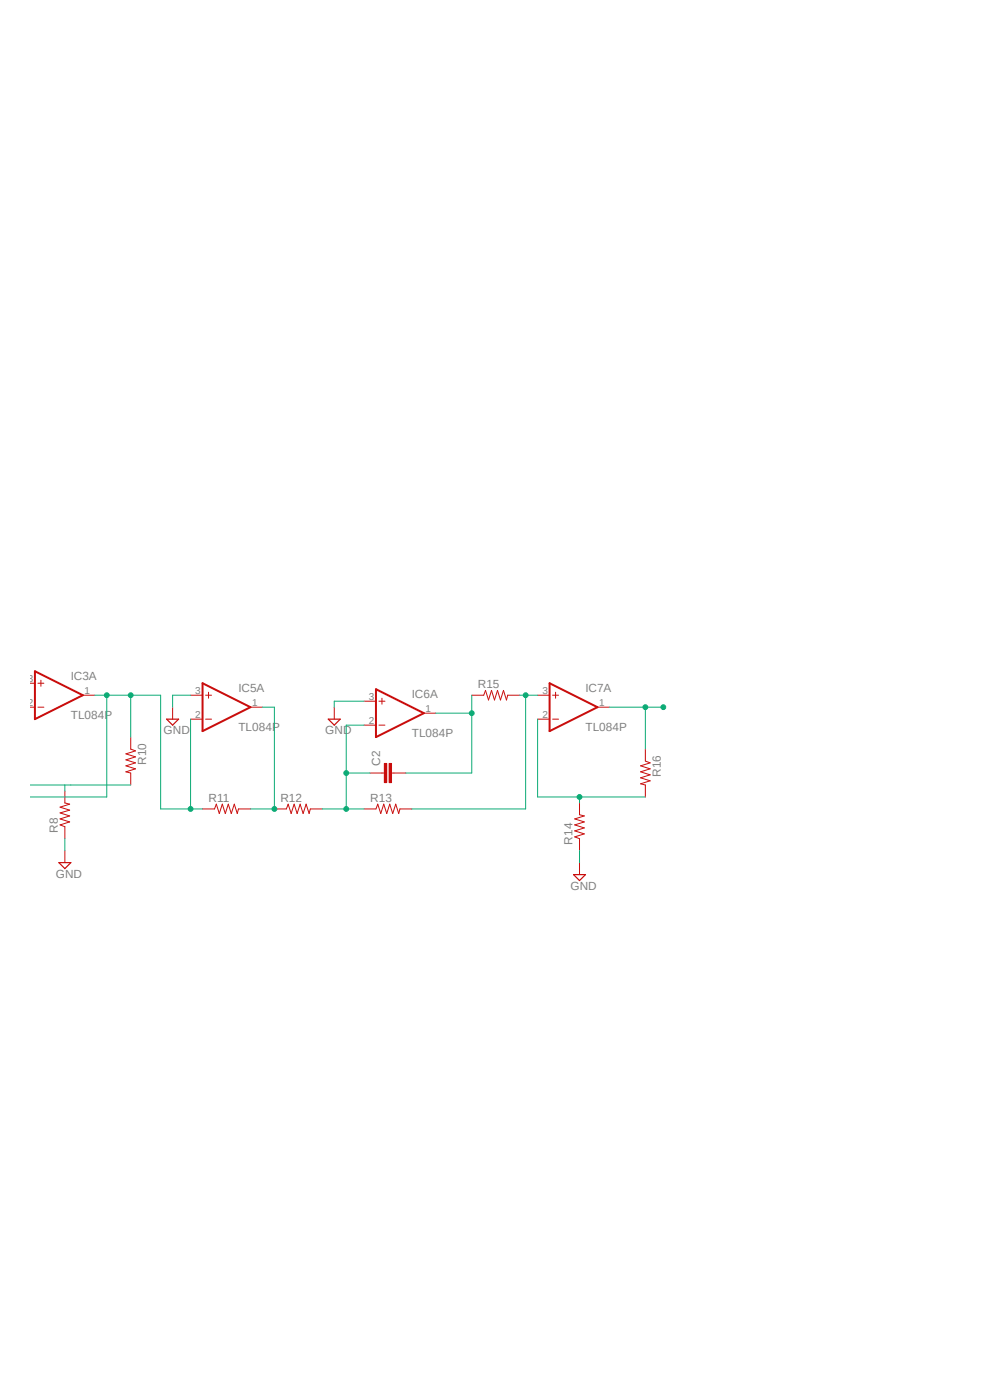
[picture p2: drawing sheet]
<svg xmlns="http://www.w3.org/2000/svg" width="210mm" height="297mm" viewBox="0 0 210 297" stroke-linecap="round" stroke-linejoin="round" font-family="sans-serif">
<path d="M141.8 95.2l-135.4 47.1M6.4 142.3l135.4 47.1" fill="none" stroke="#fff" stroke-width=".21"/>
<path d="M7.4 142.4l10.2 5.1-10.2 5.1zM43 144.9l10.1 5.1-10.1 5.1zM79.8 146.2l10.1 5.1-10.1 5.1zM116.6 144.9l10.1 5.1-10.1 5.1z" fill="none" stroke="#c90d0c" stroke-width=".42"/>
<g fill="none" stroke="#c90d0c" stroke-width=".21">
<path d="M6.4 144.9h1M6.4 150h1M8 144.9h1.3M8 150h1.3M8.7 144.3v1.3M17.6 147.5h2.5M27.7 156.4v2.5l1 .4-2 .6 2 .7-2 .6 2 .6-2 .7 2 .6-2 .6 1 .3v2.5M40.4 147.5h2.6M40.4 152.6h2.6M43.6 147.5h1.3M43.6 152.6h1.3M44.2 146.9v1.2"/>
<path d="M53.1 150h2.6M77.2 148.8h2.6M77.2 153.8h2.6M80.4 148.8h1.3M80.4 153.8h1.3M81 148.1v1.3M89.9 151.3h2.6M100.1 147.5h2.5l.4-1 .6 2 .7-2 .6 2 .6-2 .7 2 .6-2 .6 2 .3-1h2.5M114 147.5h2.6M114 152.6h2.6M117.2 147.5h1.3M117.2 152.6h1.3"/>
<path d="M117.9 146.9v1.2M126.7 150h2.6M136.9 158.9v2.6l1 .3-2 .7 2 .6-2 .6 2 .7-2 .6 2 .7-2 .6 1 .2v2.6M13.8 167.8v2.5l1 .3-2.1 .6 2.1 .7-2.1 .6 2.1 .6-2.1 .6 2.1 .7-2.1 .6 1.1 .4v2.5M43 171.6h2.5l.4-1 .6 2 .7-2 .6 2 .6-2 .7 2 .6-2 .6 2 .3-1h2.5M58.2 171.6h2.5l.4-1 .7 2 .6-2 .6 2 .7-2 .6 2 .6-2 .7 2 .2-1h2.6M77.2 171.6h2.6l.3-1 .7 2 .6-2 .6 2 .7-2 .6 2 .6-2 .7 2 .2-1h2.6M81 164h.5M83.1 164h.5M122.9 170.3v2.5l1.1 .3-2.1 .6 2.1 .7-2.1 .6 2.1 .6-2.1 .7 2.1 .6-2.1 .6 1 .4v2.6"/>
</g>
<path d="M82.5 162h.6v4h-.6z" fill-rule="evenodd" fill="#c90d0c"/>
<path d="M82.5 162h.6v4h-.6z" fill="none" stroke="#c90d0c" stroke-width=".21"/>
<path d="M81.5 162h.5v4h-.5z" fill-rule="evenodd" fill="#c90d0c"/>
<path d="M36.6 150v2.6M70.9 150v2.6M78.5 164h2.5M81.5 162h.5v4h-.5zM83.6 164h2.5M13.8 180.5v2.5M122.9 183v2.5" fill="none" stroke="#c90d0c" stroke-width=".21"/>
<path d="M35.3 152.6h2.6l-1.3 1.2zM69.6 152.6h2.6l-1.3 1.2zM12.5 183h2.5l-1.2 1.3zM121.7 185.5h2.5l-1.3 1.3z" fill="none" stroke="#c90d0c" stroke-width=".25"/>
<path d="M20.1 147.5h7.6v8.9M22.6 147.5v21.6h-16.2" fill="none" stroke="#0dab76" stroke-width=".21"/>
<circle cx="22.6" cy="147.5" r=".51" fill="#0dab76"/>
<g fill="none" stroke="#0dab76" stroke-width=".21">
<path d="M27.7 147.5h6.4"/>
<circle cx="22.6" cy="147.5" r=".51"/>
</g>
<circle cx="27.7" cy="147.5" r=".51" fill="#0dab76"/>
<g fill="none" stroke="#0dab76" stroke-width=".21">
<path d="M40.4 152.6v19M34.1 171.6h8.9"/>
<circle cx="27.7" cy="147.5" r=".51"/>
</g>
<circle cx="40.4" cy="171.6" r=".51" fill="#0dab76"/>
<g fill="none" stroke="#0dab76" stroke-width=".21">
<path d="M34.1 147.5v24.1M55.7 150h2.5v21.6h-5.1M6.4 166.5h21.3M13.8 166.5v1.3"/>
<circle cx="40.4" cy="171.6" r=".51"/>
</g>
<circle cx="58.2" cy="171.6" r=".51" fill="#0dab76"/>
<g fill="none" stroke="#0dab76" stroke-width=".21">
<path d="M77.2 153.8h-3.8v10.2M68.4 171.6h8.8"/>
<circle cx="58.2" cy="171.6" r=".51"/>
</g>
<circle cx="73.4" cy="171.6" r=".51" fill="#0dab76"/>
<g fill="none" stroke="#0dab76" stroke-width=".21">
<path d="M78.5 164h-5.1v7.6"/>
<circle cx="73.4" cy="171.6" r=".51"/>
</g>
<circle cx="73.4" cy="164" r=".51" fill="#0dab76"/>
<g fill="none" stroke="#0dab76" stroke-width=".21">
<path d="M110.2 147.5h3.8M111.5 147.5v24.1h-24.1"/>
<circle cx="73.4" cy="164" r=".51"/>
</g>
<circle cx="111.5" cy="147.5" r=".51" fill="#0dab76"/>
<g fill="none" stroke="#0dab76" stroke-width=".21">
<path d="M92.5 151.3h7.6M100.1 147.5v16.5h-14"/>
<circle cx="111.5" cy="147.5" r=".51"/>
</g>
<circle cx="100.1" cy="151.3" r=".51" fill="#0dab76"/>
<g fill="none" stroke="#0dab76" stroke-width=".21">
<path d="M129.3 150h7.6"/>
<circle cx="100.1" cy="151.3" r=".51"/>
</g>
<circle cx="140.7" cy="150" r=".51" fill="#0dab76"/>
<g fill="none" stroke="#0dab76" stroke-width=".21">
<path d="M140.7 150h-3.8v8.9"/>
<circle cx="140.7" cy="150" r=".51"/>
</g>
<circle cx="136.9" cy="150" r=".51" fill="#0dab76"/>
<g fill="none" stroke="#0dab76" stroke-width=".21">
<path d="M114 152.6v16.5h22.9M122.9 169.1v1.2"/>
<circle cx="136.9" cy="150" r=".51"/>
</g>
<circle cx="122.9" cy="169.1" r=".51" fill="#0dab76"/>
<g fill="none" stroke="#0dab76" stroke-width=".21">
<path d="M40.4 147.5h-3.8v2.5M77.2 148.8h-6.3v1.2M13.8 177.9v2.6M122.9 180.5v2.5"/>
<circle cx="122.9" cy="169.1" r=".51"/>
</g>
<g font-size="2.5" fill="#808080">
<text x="15" y="144.3">IC3A</text>
<text x="50.6" y="146.9">IC5A</text>
<text x="87.4" y="148.1">IC6A</text>
<text x="101.3" y="146">R15</text>
<text x="124.2" y="146.9">IC7A</text>
<text x="15" y="152.6">TL084P</text>
<text x="34.7" y="155.7">GND</text>
<text x="50.6" y="155.1">TL084P</text>
<text x="69" y="155.7">GND</text>
<text x="124.2" y="155.1">TL084P</text>
<text x="87.4" y="156.4">TL084P</text>
<text x="31" y="162.3" transform="rotate(-90 31 162.3)">R10</text>
<text x="80.6" y="162.5" transform="rotate(-90 80.6 162.5)">C2</text>
<text x="140.2" y="164.8" transform="rotate(-90 140.2 164.8)">R16</text>
<text x="44.2" y="170.1">R11</text>
<text x="59.5" y="170.1">R12</text>
<text x="78.5" y="170.1">R13</text>
<text x="12.3" y="176.7" transform="rotate(-90 12.3 176.7)">R8</text>
<text x="121.5" y="179.2" transform="rotate(-90 121.5 179.2)">R14</text>
<text x="11.9" y="186.2">GND</text>
<text x="121" y="188.7">GND</text>
</g>
<g font-size="2.1" fill="#808080">
<text x="5.9" y="149.7">2</text>
<text x="5.9" y="144.6">3</text>
<text x="17.9" y="147.2">1</text>
<text x="41.4" y="147.2">3</text>
<text x="53.5" y="149.7">1</text>
<text x="78.2" y="148.4">3</text>
<text x="115.1" y="147.2">3</text>
<text x="127.1" y="149.7">1</text>
<text x="41.4" y="152.2">2</text>
<text x="78.2" y="153.5">2</text>
<text x="90.3" y="151">1</text>
<text x="115.1" y="152.2">2</text>
</g>
</svg>
